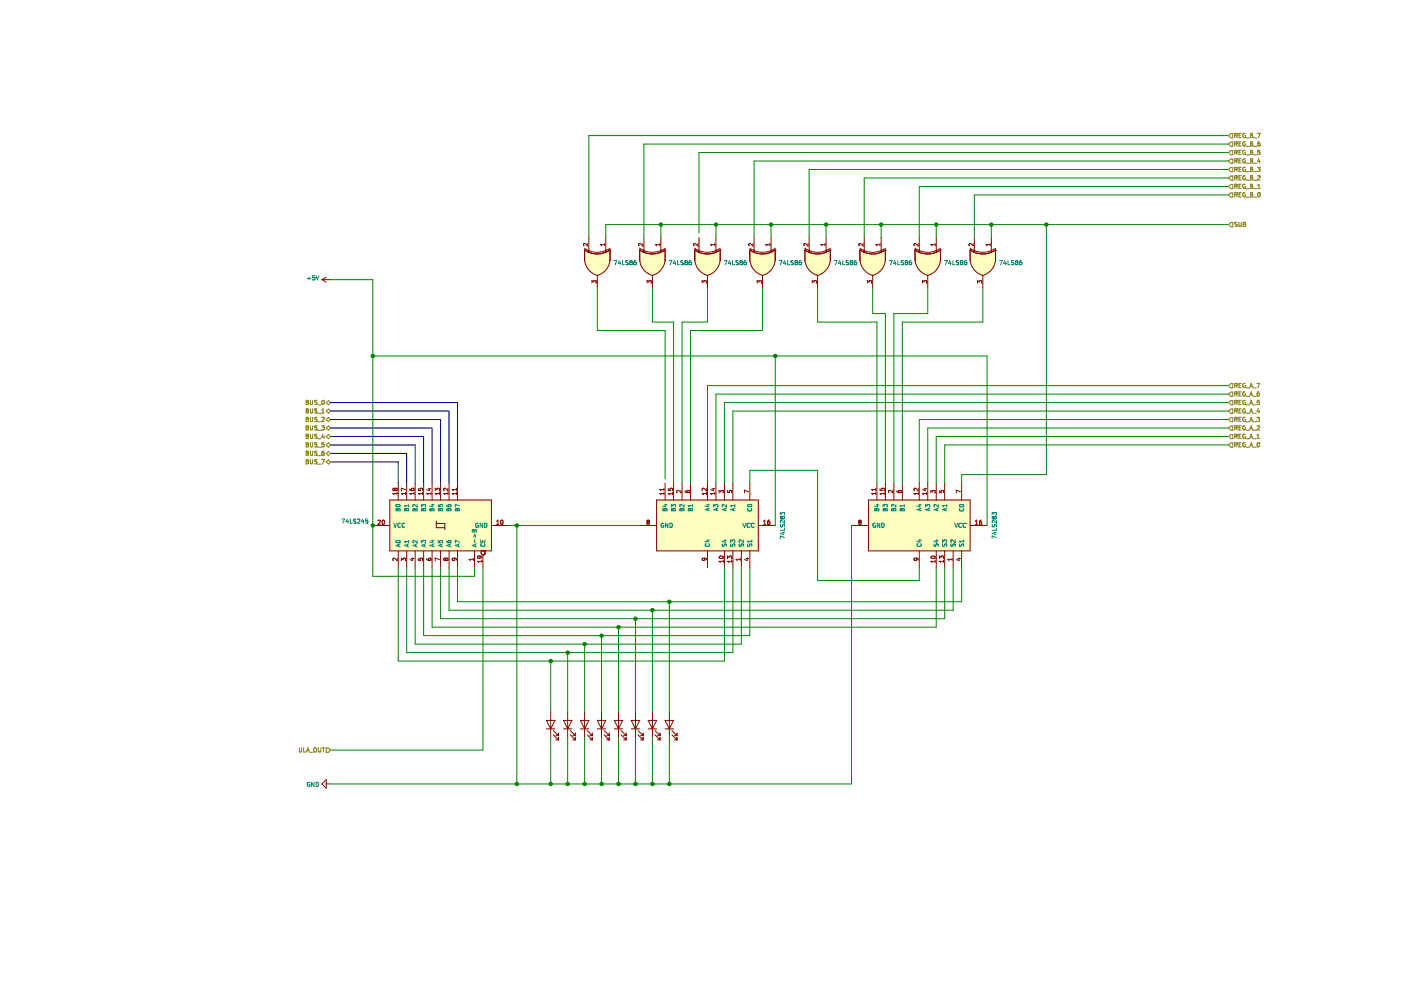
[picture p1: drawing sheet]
EESchema Schematic File Version 4
LIBS:ula-cache
EELAYER 29 0
EELAYER END
$Descr A3 16535 11693
encoding utf-8
Sheet 1 1
Title ""
Date ""
Rev ""
Comp ""
Comment1 ""
Comment2 ""
Comment3 ""
Comment4 ""
$EndDescr
$Comp
L 74xx:74LS245 U?
U 1 1
P 5200 6200
F 0 "U?" V 5154 7044 50  0001 L CNN
F 1 "74LS245" V 5245 7044 50  0000 L CNN
F 2 "" H 5200 6200 50  0001 C CNN
F 3 "http://www.ti.com/lit/gpn/sn74LS245" H 5200 6200 50  0001 C CNN
	1    5200 6200
	0    -1   -1   0   
$EndComp
Wire Wire Line
	5700 8850 3900 8850
Text HLabel 3900 8850 0    50   Input ~ 0
ULA_OUT
Text HLabel 3900 5050 0    50   BiDi ~ 0
BUS_3
Text HLabel 3900 4950 0    50   BiDi ~ 0
BUS_2
Text HLabel 3900 4850 0    50   BiDi ~ 0
BUS_1
Text HLabel 3900 4750 0    50   BiDi ~ 0
BUS_0
Wire Wire Line
	6000 6200 6100 6200
Wire Bus Line
	3900 5450 4700 5450
Wire Bus Line
	4700 5450 4700 5700
Wire Bus Line
	3900 5350 4800 5350
Wire Bus Line
	4800 5350 4800 5700
Wire Bus Line
	3900 5250 4900 5250
Wire Bus Line
	4900 5250 4900 5700
Wire Bus Line
	3900 5150 5000 5150
Wire Bus Line
	3900 5050 5100 5050
Wire Bus Line
	5100 5050 5100 5700
Wire Bus Line
	5200 5700 5200 4950
Wire Bus Line
	5200 4950 3900 4950
Wire Bus Line
	3900 4850 5300 4850
Wire Bus Line
	5300 4850 5300 5700
Wire Bus Line
	5400 5700 5400 4750
Wire Bus Line
	5400 4750 3900 4750
Text HLabel 3900 5450 0    50   BiDi ~ 0
BUS_7
Text HLabel 3900 5350 0    50   BiDi ~ 0
BUS_6
Text HLabel 3900 5250 0    50   BiDi ~ 0
BUS_5
Text HLabel 3900 5150 0    50   BiDi ~ 0
BUS_4
$Comp
L power:GND #PWR?
U 1 1
P 3900 9250
F 0 "#PWR?" H 3900 9000 50  0001 C CNN
F 1 "GND" V 3905 9122 50  0000 R CNN
F 2 "" H 3900 9250 50  0001 C CNN
F 3 "" H 3900 9250 50  0001 C CNN
	1    3900 9250
	0    1    1    0   
$EndComp
Wire Wire Line
	4400 3300 3900 3300
$Comp
L power:+5V #PWR?
U 1 1
P 3900 3300
F 0 "#PWR?" H 3900 3150 50  0001 C CNN
F 1 "+5V" V 3915 3428 50  0000 L CNN
F 2 "" H 3900 3300 50  0001 C CNN
F 3 "" H 3900 3300 50  0001 C CNN
	1    3900 3300
	0    -1   -1   0   
$EndComp
Wire Wire Line
	3900 9250 6100 9250
Wire Wire Line
	4400 6200 4400 6800
Wire Wire Line
	4400 6800 5600 6800
Wire Wire Line
	5600 6800 5600 6700
Connection ~ 4400 6200
Wire Bus Line
	5000 5150 5000 5700
$Comp
L 74xx:74LS283 U?
U 1 1
P 8350 6200
F 0 "U?" H 8350 7181 50  0001 C CNN
F 1 "74LS283" H 8350 7090 50  0000 C CNN
F 2 "" H 8350 6200 50  0001 C CNN
F 3 "http://www.ti.com/lit/gpn/sn74LS283" H 8350 6200 50  0001 C CNN
	1    8350 6200
	0    1    1    0   
$EndComp
$Comp
L 74xx:74LS283 U?
U 1 1
P 10850 6200
F 0 "U?" H 10850 7181 50  0001 C CNN
F 1 "74LS283" H 10850 7090 50  0000 C CNN
F 2 "" H 10850 6200 50  0001 C CNN
F 3 "http://www.ti.com/lit/gpn/sn74LS283" H 10850 6200 50  0001 C CNN
	1    10850 6200
	0    1    1    0   
$EndComp
$Comp
L 74xx:74LS86 U?
U 1 1
P 7050 3100
F 0 "U?" H 7050 3425 50  0001 C CNN
F 1 "74LS86" V 7050 3288 50  0000 L CNN
F 2 "" H 7050 3100 50  0001 C CNN
F 3 "74xx/74ls86.pdf" H 7050 3100 50  0001 C CNN
	1    7050 3100
	0    1    1    0   
$EndComp
$Comp
L 74xx:74LS86 U?
U 1 1
P 7700 3100
F 0 "U?" H 7700 3425 50  0001 C CNN
F 1 "74LS86" V 7700 3288 50  0000 L CNN
F 2 "" H 7700 3100 50  0001 C CNN
F 3 "74xx/74ls86.pdf" H 7700 3100 50  0001 C CNN
	1    7700 3100
	0    1    1    0   
$EndComp
$Comp
L 74xx:74LS86 U?
U 1 1
P 8350 3100
F 0 "U?" H 8350 3425 50  0001 C CNN
F 1 "74LS86" V 8350 3288 50  0000 L CNN
F 2 "" H 8350 3100 50  0001 C CNN
F 3 "74xx/74ls86.pdf" H 8350 3100 50  0001 C CNN
	1    8350 3100
	0    1    1    0   
$EndComp
$Comp
L 74xx:74LS86 U?
U 1 1
P 9000 3100
F 0 "U?" H 9000 3425 50  0001 C CNN
F 1 "74LS86" V 9000 3288 50  0000 L CNN
F 2 "" H 9000 3100 50  0001 C CNN
F 3 "74xx/74ls86.pdf" H 9000 3100 50  0001 C CNN
	1    9000 3100
	0    1    1    0   
$EndComp
$Comp
L 74xx:74LS86 U?
U 1 1
P 9650 3100
F 0 "U?" H 9650 3425 50  0001 C CNN
F 1 "74LS86" V 9650 3288 50  0000 L CNN
F 2 "" H 9650 3100 50  0001 C CNN
F 3 "74xx/74ls86.pdf" H 9650 3100 50  0001 C CNN
	1    9650 3100
	0    1    1    0   
$EndComp
$Comp
L 74xx:74LS86 U?
U 1 1
P 10300 3100
F 0 "U?" H 10300 3425 50  0001 C CNN
F 1 "74LS86" V 10300 3288 50  0000 L CNN
F 2 "" H 10300 3100 50  0001 C CNN
F 3 "74xx/74ls86.pdf" H 10300 3100 50  0001 C CNN
	1    10300 3100
	0    1    1    0   
$EndComp
$Comp
L 74xx:74LS86 U?
U 1 1
P 10950 3100
F 0 "U?" H 10950 3425 50  0001 C CNN
F 1 "74LS86" V 10950 3288 50  0000 L CNN
F 2 "" H 10950 3100 50  0001 C CNN
F 3 "74xx/74ls86.pdf" H 10950 3100 50  0001 C CNN
	1    10950 3100
	0    1    1    0   
$EndComp
$Comp
L 74xx:74LS86 U?
U 1 1
P 11600 3100
F 0 "U?" H 11600 3425 50  0001 C CNN
F 1 "74LS86" V 11600 3288 50  0000 L CNN
F 2 "" H 11600 3100 50  0001 C CNN
F 3 "74xx/74ls86.pdf" H 11600 3100 50  0001 C CNN
	1    11600 3100
	0    1    1    0   
$EndComp
Wire Wire Line
	11150 5700 11150 5250
Wire Wire Line
	11150 5250 14500 5250
Wire Wire Line
	11050 5700 11050 5150
Wire Wire Line
	11050 5150 14500 5150
Wire Wire Line
	10950 5700 10950 5050
Wire Wire Line
	10950 5050 14500 5050
Wire Wire Line
	10850 5700 10850 4950
Wire Wire Line
	10850 4950 14500 4950
Wire Wire Line
	8650 5700 8650 4850
Wire Wire Line
	8650 4850 14500 4850
Wire Wire Line
	8550 5700 8550 4750
Wire Wire Line
	8550 4750 14500 4750
Wire Wire Line
	8450 5700 8450 4650
Wire Wire Line
	8450 4650 14500 4650
Wire Wire Line
	8350 5700 8350 4550
Wire Wire Line
	8350 4550 14500 4550
Wire Wire Line
	6950 1600 6950 2800
Wire Wire Line
	6950 1600 14500 1600
Wire Wire Line
	7600 1700 7600 2800
Wire Wire Line
	7600 1700 14500 1700
Wire Wire Line
	8250 2750 8250 1800
Wire Wire Line
	8250 1800 14500 1800
Wire Wire Line
	8900 2800 8900 1900
Wire Wire Line
	8900 1900 14500 1900
Wire Wire Line
	9550 2800 9550 2000
Wire Wire Line
	9550 2000 14500 2000
Wire Wire Line
	10200 2800 10200 2100
Wire Wire Line
	10200 2100 14500 2100
Wire Wire Line
	10850 2800 10850 2200
Wire Wire Line
	10850 2200 14500 2200
Wire Wire Line
	11500 2800 11500 2300
Wire Wire Line
	11500 2300 14500 2300
Wire Wire Line
	7150 2650 7150 2800
Wire Wire Line
	7800 2800 7800 2650
Connection ~ 7800 2650
Wire Wire Line
	7800 2650 7150 2650
Wire Wire Line
	8450 2800 8450 2650
Connection ~ 8450 2650
Wire Wire Line
	8450 2650 7800 2650
Wire Wire Line
	9100 2800 9100 2650
Connection ~ 9100 2650
Wire Wire Line
	9100 2650 8450 2650
Wire Wire Line
	9750 2800 9750 2650
Connection ~ 9750 2650
Wire Wire Line
	9750 2650 9100 2650
Wire Wire Line
	10400 2800 10400 2650
Connection ~ 10400 2650
Wire Wire Line
	10400 2650 9750 2650
Wire Wire Line
	11050 2800 11050 2650
Wire Wire Line
	10400 2650 11050 2650
Connection ~ 11050 2650
Wire Wire Line
	11050 2650 11700 2650
Wire Wire Line
	11700 2800 11700 2650
Connection ~ 11700 2650
Wire Wire Line
	11350 5600 11350 5700
Wire Wire Line
	11700 2650 12350 2650
Wire Wire Line
	12350 2650 12350 5600
Wire Wire Line
	12350 5600 11350 5600
Connection ~ 12350 2650
Wire Wire Line
	12350 2650 14500 2650
Wire Wire Line
	10300 3700 10450 3700
Wire Wire Line
	10450 3700 10450 5700
Wire Wire Line
	10950 3400 10950 3700
Wire Wire Line
	10950 3700 10550 3700
Wire Wire Line
	10550 3700 10550 5700
Wire Wire Line
	11600 3400 11600 3800
Wire Wire Line
	11600 3800 10650 3800
Wire Wire Line
	10650 3800 10650 5700
Wire Wire Line
	9650 3400 9650 3800
Wire Wire Line
	9650 3800 10350 3800
Wire Wire Line
	10350 3800 10350 5700
Wire Wire Line
	8350 3400 8350 3800
Wire Wire Line
	8350 3800 8050 3800
Wire Wire Line
	8050 3800 8050 5700
Wire Wire Line
	8150 5700 8150 3900
Wire Wire Line
	8150 3900 9000 3900
Wire Wire Line
	9000 3900 9000 3400
Wire Wire Line
	7700 3400 7700 3800
Wire Wire Line
	7700 3800 7950 3800
Wire Wire Line
	7950 3800 7950 5700
Wire Wire Line
	7850 5650 7850 3900
Wire Wire Line
	7850 3900 7050 3900
Wire Wire Line
	7050 3900 7050 3400
Wire Wire Line
	10300 3400 10300 3700
Wire Wire Line
	10850 6700 10850 6850
Wire Wire Line
	10850 6850 9650 6850
Wire Wire Line
	9650 6850 9650 5550
Wire Wire Line
	9650 5550 8850 5550
Wire Wire Line
	8850 5550 8850 5700
Wire Wire Line
	11350 6700 11350 7100
Wire Wire Line
	11250 6700 11250 7200
Wire Wire Line
	11150 6700 11150 7300
Wire Wire Line
	11050 6700 11050 7400
Wire Wire Line
	8850 6700 8850 7500
Wire Wire Line
	8750 6700 8750 7600
Wire Wire Line
	8650 6700 8650 7700
Wire Wire Line
	8550 6700 8550 7800
Wire Wire Line
	10050 9250 10050 6200
Wire Wire Line
	11650 6200 11650 4200
Wire Wire Line
	11650 4200 9150 4200
Wire Wire Line
	9150 6200 9150 4200
Connection ~ 9150 4200
Wire Wire Line
	9150 4200 4400 4200
Wire Wire Line
	5700 6700 5700 8850
Text HLabel 14500 2650 2    50   Input ~ 0
SUB
Text HLabel 14500 2300 2    50   Input ~ 0
REG_B_0
Text HLabel 14500 2200 2    50   Input ~ 0
REG_B_1
Text HLabel 14500 2100 2    50   Input ~ 0
REG_B_2
Text HLabel 14500 2000 2    50   Input ~ 0
REG_B_3
Text HLabel 14500 1900 2    50   Input ~ 0
REG_B_4
Text HLabel 14500 1800 2    50   Input ~ 0
REG_B_5
Text HLabel 14500 1700 2    50   Input ~ 0
REG_B_6
Text HLabel 14500 1600 2    50   Input ~ 0
REG_B_7
Text HLabel 14500 5250 2    50   Input ~ 0
REG_A_0
Text HLabel 14500 5150 2    50   Input ~ 0
REG_A_1
Text HLabel 14500 5050 2    50   Input ~ 0
REG_A_2
Text HLabel 14500 4950 2    50   Input ~ 0
REG_A_3
Text HLabel 14500 4850 2    50   Input ~ 0
REG_A_4
Text HLabel 14500 4750 2    50   Input ~ 0
REG_A_5
Text HLabel 14500 4650 2    50   Input ~ 0
REG_A_6
Text HLabel 14500 4550 2    50   Input ~ 0
REG_A_7
$Comp
L Device:LED D?
U 1 1
P 6500 8550
F 0 "D?" V 6539 8433 50  0001 R CNN
F 1 "LED" V 6493 8433 50  0001 R CNN
F 2 "" H 6500 8550 50  0001 C CNN
F 3 "~" H 6500 8550 50  0001 C CNN
	1    6500 8550
	0    -1   -1   0   
$EndComp
$Comp
L Device:LED D?
U 1 1
P 6700 8550
F 0 "D?" V 6739 8433 50  0001 R CNN
F 1 "LED" V 6693 8433 50  0001 R CNN
F 2 "" H 6700 8550 50  0001 C CNN
F 3 "~" H 6700 8550 50  0001 C CNN
	1    6700 8550
	0    -1   -1   0   
$EndComp
$Comp
L Device:LED D?
U 1 1
P 6900 8550
F 0 "D?" V 6939 8433 50  0001 R CNN
F 1 "LED" V 6893 8433 50  0001 R CNN
F 2 "" H 6900 8550 50  0001 C CNN
F 3 "~" H 6900 8550 50  0001 C CNN
	1    6900 8550
	0    -1   -1   0   
$EndComp
$Comp
L Device:LED D?
U 1 1
P 7100 8550
F 0 "D?" V 7139 8433 50  0001 R CNN
F 1 "LED" V 7093 8433 50  0001 R CNN
F 2 "" H 7100 8550 50  0001 C CNN
F 3 "~" H 7100 8550 50  0001 C CNN
	1    7100 8550
	0    -1   -1   0   
$EndComp
$Comp
L Device:LED D?
U 1 1
P 7300 8550
F 0 "D?" V 7339 8433 50  0001 R CNN
F 1 "LED" V 7293 8433 50  0001 R CNN
F 2 "" H 7300 8550 50  0001 C CNN
F 3 "~" H 7300 8550 50  0001 C CNN
	1    7300 8550
	0    -1   -1   0   
$EndComp
$Comp
L Device:LED D?
U 1 1
P 7500 8550
F 0 "D?" V 7539 8433 50  0001 R CNN
F 1 "LED" V 7493 8433 50  0001 R CNN
F 2 "" H 7500 8550 50  0001 C CNN
F 3 "~" H 7500 8550 50  0001 C CNN
	1    7500 8550
	0    -1   -1   0   
$EndComp
$Comp
L Device:LED D?
U 1 1
P 7700 8550
F 0 "D?" V 7739 8433 50  0001 R CNN
F 1 "LED" V 7693 8433 50  0001 R CNN
F 2 "" H 7700 8550 50  0001 C CNN
F 3 "~" H 7700 8550 50  0001 C CNN
	1    7700 8550
	0    -1   -1   0   
$EndComp
$Comp
L Device:LED D?
U 1 1
P 7900 8550
F 0 "D?" V 7939 8433 50  0001 R CNN
F 1 "LED" V 7893 8433 50  0001 R CNN
F 2 "" H 7900 8550 50  0001 C CNN
F 3 "~" H 7900 8550 50  0001 C CNN
	1    7900 8550
	0    -1   -1   0   
$EndComp
Wire Wire Line
	7550 6200 6100 6200
Connection ~ 4400 4200
Wire Wire Line
	4400 4200 4400 3300
Wire Wire Line
	4700 7800 4700 6700
Wire Wire Line
	4800 7700 4800 6700
Wire Wire Line
	4900 7600 4900 6700
Wire Wire Line
	5000 7500 5000 6700
Wire Wire Line
	5100 7400 5100 6700
Wire Wire Line
	5200 7300 5200 6700
Connection ~ 6100 6200
Connection ~ 6100 9250
Wire Wire Line
	4400 4200 4400 6200
Wire Wire Line
	6100 6200 6100 9250
Wire Wire Line
	5300 7200 5300 6700
Wire Wire Line
	5400 7100 5400 6700
Wire Wire Line
	11350 7100 7900 7100
Wire Wire Line
	4700 7800 6500 7800
Wire Wire Line
	4800 7700 6700 7700
Wire Wire Line
	4900 7600 6900 7600
Wire Wire Line
	5000 7500 7100 7500
Wire Wire Line
	5100 7400 7300 7400
Wire Wire Line
	5200 7300 7500 7300
Wire Wire Line
	7900 8700 7900 9250
Connection ~ 7900 9250
Wire Wire Line
	7900 9250 10050 9250
Wire Wire Line
	7700 8700 7700 9250
Wire Wire Line
	7700 9250 7900 9250
Connection ~ 7700 9250
Wire Wire Line
	7500 8700 7500 9250
Connection ~ 7500 9250
Wire Wire Line
	7500 9250 7700 9250
Wire Wire Line
	7300 8700 7300 9250
Connection ~ 7300 9250
Wire Wire Line
	7300 9250 7500 9250
Wire Wire Line
	7100 8700 7100 9250
Connection ~ 7100 9250
Wire Wire Line
	7100 9250 7300 9250
Wire Wire Line
	6900 8700 6900 9250
Connection ~ 6900 9250
Wire Wire Line
	6900 9250 7100 9250
Wire Wire Line
	6700 8700 6700 9250
Wire Wire Line
	6100 9250 6500 9250
Connection ~ 6700 9250
Wire Wire Line
	6700 9250 6900 9250
Wire Wire Line
	6500 8700 6500 9250
Connection ~ 6500 9250
Wire Wire Line
	6500 9250 6700 9250
Wire Wire Line
	7900 8400 7900 7100
Connection ~ 7900 7100
Wire Wire Line
	7900 7100 5400 7100
Wire Wire Line
	11250 7200 7700 7200
Wire Wire Line
	7700 8400 7700 7200
Connection ~ 7700 7200
Wire Wire Line
	7700 7200 5300 7200
Wire Wire Line
	7500 7300 7500 8400
Connection ~ 7500 7300
Wire Wire Line
	7500 7300 11150 7300
Wire Wire Line
	7300 8400 7300 7400
Connection ~ 7300 7400
Wire Wire Line
	7300 7400 11050 7400
Wire Wire Line
	7100 7500 7100 8400
Connection ~ 7100 7500
Wire Wire Line
	7100 7500 8850 7500
Wire Wire Line
	6900 8400 6900 7600
Connection ~ 6900 7600
Wire Wire Line
	6900 7600 8750 7600
Wire Wire Line
	6700 7700 6700 8400
Connection ~ 6700 7700
Wire Wire Line
	6700 7700 8650 7700
Wire Wire Line
	6500 7800 6500 8400
Connection ~ 6500 7800
Wire Wire Line
	6500 7800 8550 7800
$EndSCHEMATC
